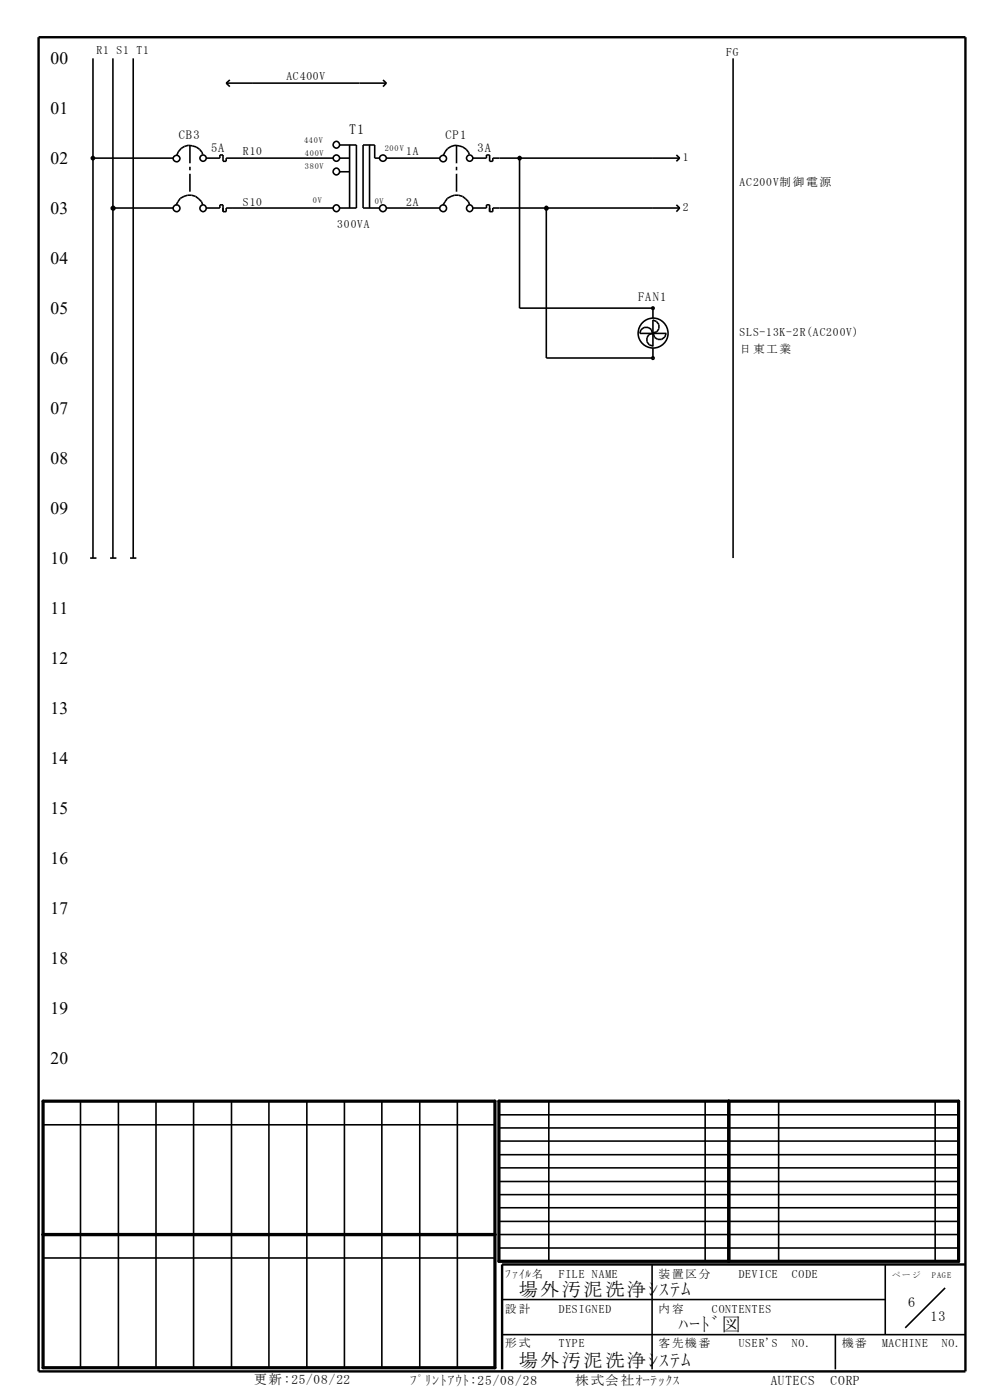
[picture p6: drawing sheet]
<svg xmlns="http://www.w3.org/2000/svg" width="210mm" height="297mm" viewBox="0 0 210 297" stroke-linecap="round" stroke-linejoin="round" font-family="sans-serif">
<path d="M9.1 233.6h95.9v56.6h-95.9zM105.8 233.6h97.5v34h-97.5zM154.6 233.6v34M9.1 261.9h95.9" fill="none" stroke="#000" stroke-width=".68"/>
<g fill="none" stroke="#000" stroke-width=".34">
<path d="M19.7 12.4v106M24 12.4v106M28.3 12.4v106M48 17.6h34M48 17.6l.8 .8M48.8 17l-.8 .6M81.2 17l.8 .6M82 17.6l-.8 .8M155.5 12.4v106M19.7 33.5h17M43 32.8a2.91 2.91 0 0 0-2.8-1.9 2.91 2.91 0 0 0-2.7 2M43.7 33.5h2.9v-.6h.7v1.3h.7v-.7h22.7"/>
<path d="M72 33.5h2.2M72 30.8h3.6v13.3h-3.6M72 36.4h2.2M74.2 30.8v13.3M78.4 30.8v13.3M80.5 33.5h-1v-2.7h-2.5v13.3h3.5M82 33.5h11.3M99.6 32.8a2.91 2.91 0 0 0-2.9-1.9 2.91 2.91 0 0 0-2.6 2M100.3 33.5h2.9v-.6h.7v1.3h.6v-.7h39.7M110.2 33.5v31.9h28.3v2.1M143.5 32.9l.7 .6M144.2 33.5l-.7 .7"/>
<path d="M24 44.1h12.7M43 43.5a2.96 2.96 0 0 0-2.9-2.1 2.96 2.96 0 0 0-2.8 2.1M43.7 44.1h2.9v-.6h.7v1.4h.7v-.8h22.7M82 44.1h11.3M99.6 43.5a2.87 2.87 0 0 0-2.4-2.1 2.87 2.87 0 0 0-2.8 1.4l-.5 .7M100.3 44.1h2.9v-.6h.7v1.4h.6v-.8h39.7M115.9 44.1v31.8h22.6v-2.1M143.5 43.5l.7 .6M144.2 44.1l-.7 .8M138.4 70.7l-.3-.8-.6-.4h-.9l-.6 .5-.3 .7h5.7M138.5 67.8v5.7M138.5 67.9l.7 .3 .6 .7v.8l-.5 .7-.8 .2"/>
<path d="M138.5 70.7l-.8 .3-.5 .6v.9l.5 .7 .8 .2M138.6 70.7l.3 .9 .6 .4h.9l.6-.5 .3-.8M19.1 118.4h1.4M23.4 118.4h1.3M27.6 118.4h1.3M9.1 238.6h95.9M17.1 233.6v56.6M25.1 233.6v56.6M33.1 233.6v56.6M41.1 233.6v56.6M49.1 233.6v56.6M57 233.6v56.6"/>
<path d="M65.1 233.6v56.6M73.1 233.6v56.6M81 233.6v56.6M89 233.6v56.6M97 233.6v56.6M105.8 239.3h97.5M105.8 236.5h97.5M116.4 233.6v34M149.6 233.6v34M165.2 233.6v34M198.4 233.6v34M105.8 259.1h97.5"/>
<path d="M105.8 256.2h97.5M105.8 253.4h97.5M105.8 250.6h97.5M105.8 247.8h97.5M105.8 245h97.5M105.8 242.1h97.5M9.1 266.9h95.9M105.8 264.8h97.5M105.8 261.9h97.5M106.5 275.7h81.3M138.3 268.2v22.3M187.8 268.2v14.9"/>
<path d="M200.5 273.2l-8.5 8.5M106.5 283.1h98.3M177.2 283.1v7.4"/>
<circle cx="37.5" cy="33.6" r=".69"/>
<circle cx="43.1" cy="33.5" r=".66"/>
<circle cx="71.3" cy="30.7" r=".69"/>
<circle cx="71.3" cy="36.4" r=".69"/>
<circle cx="71.4" cy="33.5" r=".67"/>
<circle cx="81.3" cy="33.6" r=".69"/>
<circle cx="94" cy="33.6" r=".69"/>
<circle cx="99.6" cy="33.5" r=".66"/>
<circle cx="37.5" cy="44.2" r=".71"/>
<circle cx="43.1" cy="44.2" r=".68"/>
<circle cx="71.3" cy="44.2" r=".69"/>
<circle cx="81.2" cy="44.2" r=".72"/>
<circle cx="94" cy="44.2" r=".71"/>
<circle cx="99.6" cy="44.2" r=".68"/>
<circle cx="138.5" cy="65.4" r=".26"/>
<circle cx="138.5" cy="76" r=".26"/>
<circle cx="138.5" cy="70.7" r="3.2"/>
</g>
<path d="M8.2 7.9h196.6v283h-196.6zM204.8 268.2h-98.3v22.3" fill="none" stroke="#000" stroke-width=".51"/>
<path d="M40.3 30.8v10.5M96.8 30.8v10.5" fill="none" stroke="#000" stroke-width=".34" stroke-dasharray="3.8 .7 .7 .7" stroke-linecap="butt"/>
<g fill="#000" stroke="#000" stroke-width=".34">
<circle cx="19.7" cy="33.5" r=".34"/>
<circle cx="110.2" cy="33.5" r=".34"/>
<circle cx="24" cy="44.2" r=".38"/>
<circle cx="115.9" cy="44.2" r=".37"/>
</g>
<g font-size="4.1">
<text x="110.1" y="274.8">場外汚泥洗浄ｼｽﾃﾑ</text>
<text x="143.9" y="282.3">ﾊｰﾄﾞ図</text>
<text x="110.1" y="290.1">場外汚泥洗浄ｼｽﾃﾑ</text>
</g>
<g font-size="3.7">
<text x="10.7" y="13.6">00</text>
<text x="10.7" y="24.2">01</text>
<text x="10.7" y="34.8">02</text>
<text x="10.7" y="45.4">03</text>
<text x="10.7" y="56.1">04</text>
<text x="10.7" y="66.6">05</text>
<text x="10.7" y="77.2">06</text>
<text x="10.7" y="87.8">07</text>
<text x="10.7" y="98.5">08</text>
<text x="10.7" y="109.1">09</text>
<text x="10.7" y="119.7">10</text>
<text x="10.7" y="130.2">11</text>
<text x="10.7" y="140.9">12</text>
<text x="10.7" y="151.5">13</text>
<text x="10.7" y="162.1">14</text>
<text x="10.7" y="172.6">15</text>
<text x="10.7" y="183.3">16</text>
<text x="10.7" y="193.9">17</text>
<text x="10.7" y="204.5">18</text>
<text x="10.7" y="215.1">19</text>
<text x="10.7" y="225.7">20</text>
</g>
<g font-size="3">
<text x="74.1" y="28.5">T1</text>
<text x="192.6" y="277.3">6</text>
<text x="197.3" y="280.2">13</text>
</g>
<g font-size="2.8">
<text x="53.8" y="293.6">更新:25/08/22</text>
<text x="87" y="293.8">ﾌﾟﾘﾝﾄｱｳﾄ:25/08/28</text>
<text x="122.1" y="293.7">株式会社ｵｰﾃｯｸｽ</text>
<text x="163.5" y="293.7">AUTECS</text>
<text x="176.2" y="293.7">CORP</text>
</g>
<g font-size="2.6">
<text x="37.9" y="29.6">CB3</text>
<text x="94.5" y="29.6">CP1</text>
<text x="44.8" y="32.3">5A</text>
<text x="101.3" y="32.3">3A</text>
<text x="135.4" y="63.8">FAN1</text>
</g>
<g font-size="2.5">
<text x="20.5" y="11.4">R1 S1 T1</text>
<text x="154.1" y="11.8">FG</text>
<text x="60.8" y="17">AC400V</text>
<text x="51.5" y="32.9">R10</text>
<text x="86.2" y="32.9">1A</text>
<text x="144.9" y="34.2">1</text>
<text x="156.9" y="39.5">AC200V制御電 源</text>
<text x="51.5" y="43.6">S10</text>
<text x="86.2" y="43.6">2A</text>
<text x="144.9" y="44.8">2</text>
<text x="71.5" y="48.4">300VA</text>
<text x="156.9" y="71.3">SLS-13K-2R(AC200V)</text>
<text x="156.9" y="74.9">日東工業</text>
<text x="107.2" y="271">ﾌｧｲﾙ名</text>
<text x="118.5" y="271">FILE NAME</text>
<text x="139.7" y="271">装置区 分</text>
<text x="156.7" y="271">DEVICE</text>
<text x="168" y="271">CODE</text>
<text x="107.2" y="278.5">設 計</text>
<text x="118.5" y="278.5">DESIGNED</text>
<text x="139.7" y="278.5">内容</text>
<text x="151" y="278.5">CONTENTES</text>
<text x="107.2" y="285.9">形 式</text>
<text x="118.5" y="285.9">TYPE</text>
<text x="139.7" y="285.9">客先機 番</text>
<text x="156.7" y="285.9">USER'S</text>
<text x="168" y="285.9">NO.</text>
<text x="178.6" y="285.9">機番</text>
<text x="187.1" y="285.9">MACHINE</text>
<text x="199.8" y="285.9">NO.</text>
</g>
<g font-size="1.8">
<text x="64.5" y="30.3">440V</text>
<text x="64.7" y="33.1">400V</text>
<text x="64.7" y="35.9">380V</text>
<text x="81.6" y="32">200V</text>
<text x="66.4" y="43.1">0V</text>
<text x="79.5" y="43.3">0V</text>
<text x="189.2" y="271">ペ ー ジ</text>
<text x="197.7" y="271">PAGE</text>
</g>
</svg>
